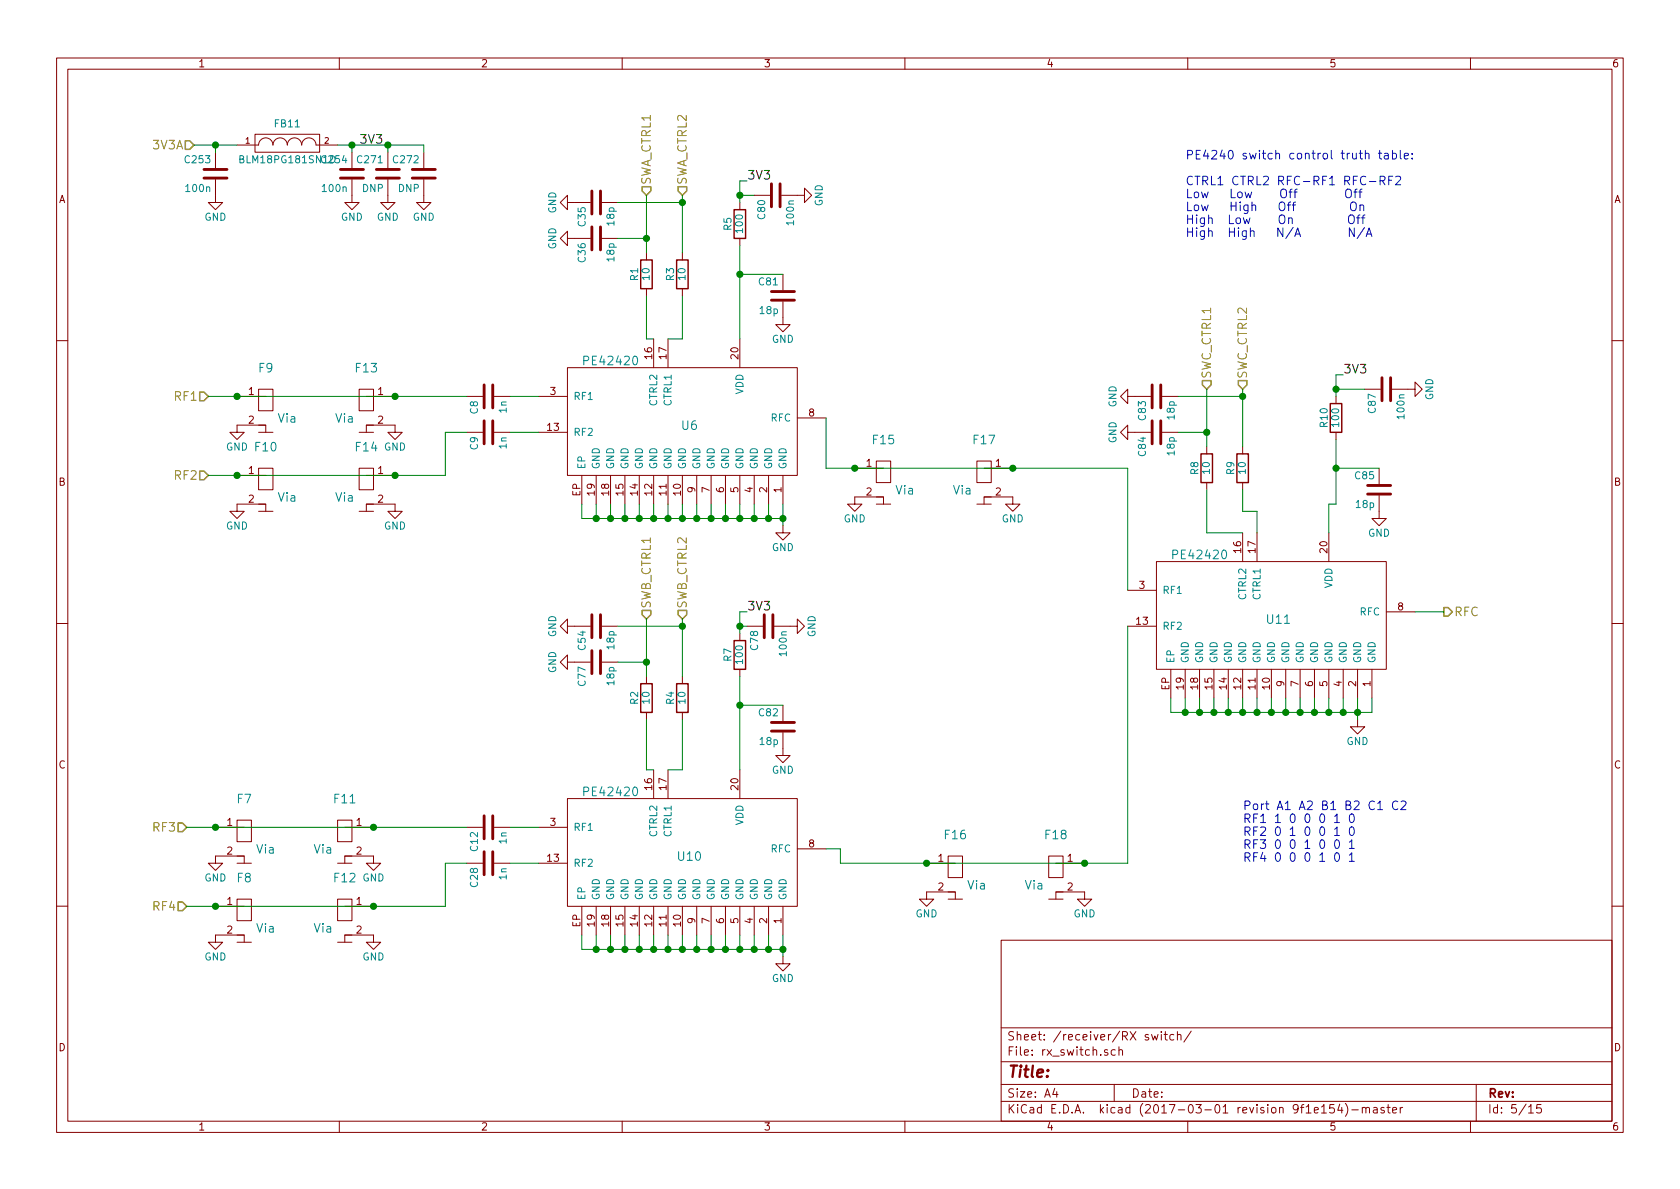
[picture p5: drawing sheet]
EESchema Schematic File Version 2
LIBS:power
LIBS:device
LIBS:transistors
LIBS:conn
LIBS:linear
LIBS:regul
LIBS:74xx
LIBS:cmos4000
LIBS:adc-dac
LIBS:memory
LIBS:xilinx
LIBS:microcontrollers
LIBS:dsp
LIBS:microchip
LIBS:analog_switches
LIBS:motorola
LIBS:texas
LIBS:intel
LIBS:audio
LIBS:interface
LIBS:digital-audio
LIBS:philips
LIBS:display
LIBS:cypress
LIBS:siliconi
LIBS:opto
LIBS:atmel
LIBS:contrib
LIBS:valves
LIBS:vna
LIBS:vna2-cache
EELAYER 26 0
EELAYER END
$Descr A4 11693 8268
encoding utf-8
Sheet 5 15
Title ""
Date ""
Rev ""
Comp ""
Comment1 ""
Comment2 ""
Comment3 ""
Comment4 ""
$EndDescr
$Comp
L PE42420 U11
U 1 1
P 8900 4250
F 0 "U11" H 8900 4200 60  0000 C CNN
F 1 "PE42420" H 9450 4650 60  0000 C CNN
F 2 "VNA:TFLGA-20" H 8400 4800 60  0001 C CNN
F 3 "" H 8400 4800 60  0001 C CNN
	1    8900 4250
	-1   0    0    -1  
$EndComp
$Comp
L PE42420 U6
U 1 1
P 4800 2900
F 0 "U6" H 4800 2850 60  0000 C CNN
F 1 "PE42420" H 5350 3300 60  0000 C CNN
F 2 "VNA:TFLGA-20" H 4300 3450 60  0001 C CNN
F 3 "" H 4300 3450 60  0001 C CNN
	1    4800 2900
	-1   0    0    -1  
$EndComp
$Comp
L PE42420 U10
U 1 1
P 4800 5900
F 0 "U10" H 4800 5850 60  0000 C CNN
F 1 "PE42420" H 5350 6300 60  0000 C CNN
F 2 "VNA:TFLGA-20" H 4300 6450 60  0001 C CNN
F 3 "" H 4300 6450 60  0001 C CNN
	1    4800 5900
	-1   0    0    -1  
$EndComp
Text HLabel 10050 4250 2    60   Output ~ 0
RFC
Text HLabel 1450 2750 0    60   Input ~ 0
RF1
$Comp
L GND #PWR0109
U 1 1
P 5450 3650
F 0 "#PWR0109" H 5450 3400 50  0001 C CNN
F 1 "GND" H 5450 3500 50  0000 C CNN
F 2 "" H 5450 3650 60  0000 C CNN
F 3 "" H 5450 3650 60  0000 C CNN
	1    5450 3650
	-1   0    0    -1  
$EndComp
$Comp
L GND #PWR0110
U 1 1
P 5450 6650
F 0 "#PWR0110" H 5450 6400 50  0001 C CNN
F 1 "GND" H 5450 6500 50  0000 C CNN
F 2 "" H 5450 6650 60  0000 C CNN
F 3 "" H 5450 6650 60  0000 C CNN
	1    5450 6650
	-1   0    0    -1  
$EndComp
$Comp
L GND #PWR0111
U 1 1
P 9450 5000
F 0 "#PWR0111" H 9450 4750 50  0001 C CNN
F 1 "GND" H 9450 4850 50  0000 C CNN
F 2 "" H 9450 5000 60  0000 C CNN
F 3 "" H 9450 5000 60  0000 C CNN
	1    9450 5000
	-1   0    0    -1  
$EndComp
$Comp
L R R10
U 1 1
P 9300 2900
F 0 "R10" V 9380 2900 50  0000 C CNN
F 1 "100" V 9300 2900 50  0000 C CNN
F 2 "VNA:R_0402b" V 9230 2900 30  0001 C CNN
F 3 "" H 9300 2900 30  0000 C CNN
	1    9300 2900
	-1   0    0    -1  
$EndComp
Text Label 9350 2600 0    60   ~ 0
3V3
$Comp
L C C85
U 1 1
P 9600 3400
F 0 "C85" H 9625 3500 50  0000 L CNN
F 1 "18p" H 9625 3300 50  0000 L CNN
F 2 "VNA:C_0402b" H 9638 3250 30  0001 C CNN
F 3 "" H 9600 3400 60  0000 C CNN
	1    9600 3400
	-1   0    0    -1  
$EndComp
$Comp
L GND #PWR0112
U 1 1
P 9600 3550
F 0 "#PWR0112" H 9600 3300 50  0001 C CNN
F 1 "GND" H 9600 3400 50  0000 C CNN
F 2 "" H 9600 3550 60  0000 C CNN
F 3 "" H 9600 3550 60  0000 C CNN
	1    9600 3550
	-1   0    0    -1  
$EndComp
$Comp
L R R5
U 1 1
P 5150 1550
F 0 "R5" V 5230 1550 50  0000 C CNN
F 1 "100" V 5150 1550 50  0000 C CNN
F 2 "VNA:R_0402b" V 5080 1550 30  0001 C CNN
F 3 "" H 5150 1550 30  0000 C CNN
	1    5150 1550
	-1   0    0    -1  
$EndComp
Text Label 5200 1250 0    60   ~ 0
3V3
$Comp
L C C81
U 1 1
P 5450 2050
F 0 "C81" H 5475 2150 50  0000 L CNN
F 1 "18p" H 5475 1950 50  0000 L CNN
F 2 "VNA:C_0402b" H 5488 1900 30  0001 C CNN
F 3 "" H 5450 2050 60  0000 C CNN
	1    5450 2050
	-1   0    0    -1  
$EndComp
$Comp
L GND #PWR0113
U 1 1
P 5450 2200
F 0 "#PWR0113" H 5450 1950 50  0001 C CNN
F 1 "GND" H 5450 2050 50  0000 C CNN
F 2 "" H 5450 2200 60  0000 C CNN
F 3 "" H 5450 2200 60  0000 C CNN
	1    5450 2200
	-1   0    0    -1  
$EndComp
$Comp
L R R7
U 1 1
P 5150 4550
F 0 "R7" V 5230 4550 50  0000 C CNN
F 1 "100" V 5150 4550 50  0000 C CNN
F 2 "VNA:R_0402b" V 5080 4550 30  0001 C CNN
F 3 "" H 5150 4550 30  0000 C CNN
	1    5150 4550
	-1   0    0    -1  
$EndComp
Text Label 5200 4250 0    60   ~ 0
3V3
$Comp
L C C82
U 1 1
P 5450 5050
F 0 "C82" H 5475 5150 50  0000 L CNN
F 1 "18p" H 5475 4950 50  0000 L CNN
F 2 "VNA:C_0402b" H 5488 4900 30  0001 C CNN
F 3 "" H 5450 5050 60  0000 C CNN
	1    5450 5050
	-1   0    0    -1  
$EndComp
$Comp
L GND #PWR0114
U 1 1
P 5450 5200
F 0 "#PWR0114" H 5450 4950 50  0001 C CNN
F 1 "GND" H 5450 5050 50  0000 C CNN
F 2 "" H 5450 5200 60  0000 C CNN
F 3 "" H 5450 5200 60  0000 C CNN
	1    5450 5200
	-1   0    0    -1  
$EndComp
$Comp
L R R9
U 1 1
P 8650 3250
F 0 "R9" V 8730 3250 50  0000 C CNN
F 1 "10" V 8650 3250 50  0000 C CNN
F 2 "VNA:R_0402b" V 8580 3250 30  0001 C CNN
F 3 "" H 8650 3250 30  0000 C CNN
	1    8650 3250
	-1   0    0    -1  
$EndComp
$Comp
L R R8
U 1 1
P 8400 3250
F 0 "R8" V 8480 3250 50  0000 C CNN
F 1 "10" V 8400 3250 50  0000 C CNN
F 2 "VNA:R_0402b" V 8330 3250 30  0001 C CNN
F 3 "" H 8400 3250 30  0000 C CNN
	1    8400 3250
	-1   0    0    -1  
$EndComp
Text HLabel 1350 1000 0    60   Input ~ 0
3V3A
Text Label 2500 1000 0    60   ~ 0
3V3
Text Notes 8250 1650 0    60   ~ 0
PE4240 switch control truth table:\n\nCTRL1 CTRL2 RFC-RF1 RFC-RF2\nLow   Low    Off       Off\nLow   High   Off        On\nHigh  Low    On        Off\nHigh  High   N/A       N/A
Text HLabel 8650 2700 1    60   Input ~ 0
SWC_CTRL2
Text HLabel 8400 2700 1    60   Input ~ 0
SWC_CTRL1
$Comp
L R R3
U 1 1
P 4750 1900
F 0 "R3" V 4830 1900 50  0000 C CNN
F 1 "10" V 4750 1900 50  0000 C CNN
F 2 "VNA:R_0402b" V 4680 1900 30  0001 C CNN
F 3 "" H 4750 1900 30  0000 C CNN
	1    4750 1900
	-1   0    0    -1  
$EndComp
$Comp
L R R1
U 1 1
P 4500 1900
F 0 "R1" V 4580 1900 50  0000 C CNN
F 1 "10" V 4500 1900 50  0000 C CNN
F 2 "VNA:R_0402b" V 4430 1900 30  0001 C CNN
F 3 "" H 4500 1900 30  0000 C CNN
	1    4500 1900
	-1   0    0    -1  
$EndComp
$Comp
L R R4
U 1 1
P 4750 4850
F 0 "R4" V 4830 4850 50  0000 C CNN
F 1 "10" V 4750 4850 50  0000 C CNN
F 2 "VNA:R_0402b" V 4680 4850 30  0001 C CNN
F 3 "" H 4750 4850 30  0000 C CNN
	1    4750 4850
	-1   0    0    -1  
$EndComp
$Comp
L R R2
U 1 1
P 4500 4850
F 0 "R2" V 4580 4850 50  0000 C CNN
F 1 "10" V 4500 4850 50  0000 C CNN
F 2 "VNA:R_0402b" V 4430 4850 30  0001 C CNN
F 3 "" H 4500 4850 30  0000 C CNN
	1    4500 4850
	-1   0    0    -1  
$EndComp
$Comp
L C C77
U 1 1
P 4150 4600
F 0 "C77" H 4175 4700 50  0000 L CNN
F 1 "18p" H 4175 4500 50  0000 L CNN
F 2 "VNA:C_0402b" H 4188 4450 30  0001 C CNN
F 3 "" H 4150 4600 60  0000 C CNN
	1    4150 4600
	0    -1   1    0   
$EndComp
$Comp
L C C54
U 1 1
P 4150 4350
F 0 "C54" H 4175 4450 50  0000 L CNN
F 1 "18p" H 4175 4250 50  0000 L CNN
F 2 "VNA:C_0402b" H 4188 4200 30  0001 C CNN
F 3 "" H 4150 4350 60  0000 C CNN
	1    4150 4350
	0    -1   1    0   
$EndComp
$Comp
L GND #PWR0115
U 1 1
P 4000 4350
F 0 "#PWR0115" H 4000 4100 50  0001 C CNN
F 1 "GND" H 4000 4200 50  0000 C CNN
F 2 "" H 4000 4350 60  0000 C CNN
F 3 "" H 4000 4350 60  0000 C CNN
	1    4000 4350
	0    1    -1   0   
$EndComp
$Comp
L GND #PWR0116
U 1 1
P 4000 4600
F 0 "#PWR0116" H 4000 4350 50  0001 C CNN
F 1 "GND" H 4000 4450 50  0000 C CNN
F 2 "" H 4000 4600 60  0000 C CNN
F 3 "" H 4000 4600 60  0000 C CNN
	1    4000 4600
	0    1    -1   0   
$EndComp
$Comp
L C C36
U 1 1
P 4150 1650
F 0 "C36" H 4175 1750 50  0000 L CNN
F 1 "18p" H 4175 1550 50  0000 L CNN
F 2 "VNA:C_0402b" H 4188 1500 30  0001 C CNN
F 3 "" H 4150 1650 60  0000 C CNN
	1    4150 1650
	0    -1   1    0   
$EndComp
$Comp
L C C35
U 1 1
P 4150 1400
F 0 "C35" H 4175 1500 50  0000 L CNN
F 1 "18p" H 4175 1300 50  0000 L CNN
F 2 "VNA:C_0402b" H 4188 1250 30  0001 C CNN
F 3 "" H 4150 1400 60  0000 C CNN
	1    4150 1400
	0    -1   1    0   
$EndComp
$Comp
L GND #PWR0117
U 1 1
P 4000 1400
F 0 "#PWR0117" H 4000 1150 50  0001 C CNN
F 1 "GND" H 4000 1250 50  0000 C CNN
F 2 "" H 4000 1400 60  0000 C CNN
F 3 "" H 4000 1400 60  0000 C CNN
	1    4000 1400
	0    1    -1   0   
$EndComp
$Comp
L GND #PWR0118
U 1 1
P 4000 1650
F 0 "#PWR0118" H 4000 1400 50  0001 C CNN
F 1 "GND" H 4000 1500 50  0000 C CNN
F 2 "" H 4000 1650 60  0000 C CNN
F 3 "" H 4000 1650 60  0000 C CNN
	1    4000 1650
	0    1    -1   0   
$EndComp
$Comp
L C C84
U 1 1
P 8050 3000
F 0 "C84" H 8075 3100 50  0000 L CNN
F 1 "18p" H 8075 2900 50  0000 L CNN
F 2 "VNA:C_0402b" H 8088 2850 30  0001 C CNN
F 3 "" H 8050 3000 60  0000 C CNN
	1    8050 3000
	0    -1   1    0   
$EndComp
$Comp
L C C83
U 1 1
P 8050 2750
F 0 "C83" H 8075 2850 50  0000 L CNN
F 1 "18p" H 8075 2650 50  0000 L CNN
F 2 "VNA:C_0402b" H 8088 2600 30  0001 C CNN
F 3 "" H 8050 2750 60  0000 C CNN
	1    8050 2750
	0    -1   1    0   
$EndComp
$Comp
L GND #PWR0119
U 1 1
P 7900 2750
F 0 "#PWR0119" H 7900 2500 50  0001 C CNN
F 1 "GND" H 7900 2600 50  0000 C CNN
F 2 "" H 7900 2750 60  0000 C CNN
F 3 "" H 7900 2750 60  0000 C CNN
	1    7900 2750
	0    1    -1   0   
$EndComp
$Comp
L GND #PWR0120
U 1 1
P 7900 3000
F 0 "#PWR0120" H 7900 2750 50  0001 C CNN
F 1 "GND" H 7900 2850 50  0000 C CNN
F 2 "" H 7900 3000 60  0000 C CNN
F 3 "" H 7900 3000 60  0000 C CNN
	1    7900 3000
	0    1    -1   0   
$EndComp
$Comp
L C C87
U 1 1
P 9650 2700
F 0 "C87" H 9675 2800 50  0000 L CNN
F 1 "100n" H 9675 2600 50  0000 L CNN
F 2 "VNA:C_0402b" H 9688 2550 30  0001 C CNN
F 3 "" H 9650 2700 60  0000 C CNN
	1    9650 2700
	0    -1   1    0   
$EndComp
$Comp
L GND #PWR0121
U 1 1
P 9800 2700
F 0 "#PWR0121" H 9800 2450 50  0001 C CNN
F 1 "GND" H 9800 2550 50  0000 C CNN
F 2 "" H 9800 2700 60  0000 C CNN
F 3 "" H 9800 2700 60  0000 C CNN
	1    9800 2700
	0    -1   1    0   
$EndComp
$Comp
L C C80
U 1 1
P 5400 1350
F 0 "C80" H 5425 1450 50  0000 L CNN
F 1 "100n" H 5425 1250 50  0000 L CNN
F 2 "VNA:C_0402b" H 5438 1200 30  0001 C CNN
F 3 "" H 5400 1350 60  0000 C CNN
	1    5400 1350
	0    -1   1    0   
$EndComp
$Comp
L GND #PWR0122
U 1 1
P 5550 1350
F 0 "#PWR0122" H 5550 1100 50  0001 C CNN
F 1 "GND" H 5550 1200 50  0000 C CNN
F 2 "" H 5550 1350 60  0000 C CNN
F 3 "" H 5550 1350 60  0000 C CNN
	1    5550 1350
	0    -1   1    0   
$EndComp
$Comp
L C C78
U 1 1
P 5350 4350
F 0 "C78" H 5375 4450 50  0000 L CNN
F 1 "100n" H 5375 4250 50  0000 L CNN
F 2 "VNA:C_0402b" H 5388 4200 30  0001 C CNN
F 3 "" H 5350 4350 60  0000 C CNN
	1    5350 4350
	0    -1   1    0   
$EndComp
$Comp
L GND #PWR0123
U 1 1
P 5500 4350
F 0 "#PWR0123" H 5500 4100 50  0001 C CNN
F 1 "GND" H 5500 4200 50  0000 C CNN
F 2 "" H 5500 4350 60  0000 C CNN
F 3 "" H 5500 4350 60  0000 C CNN
	1    5500 4350
	0    -1   1    0   
$EndComp
$Comp
L C C8
U 1 1
P 3400 2750
F 0 "C8" H 3425 2850 50  0000 L CNN
F 1 "1n" H 3425 2650 50  0000 L CNN
F 2 "VNA:C_0402b" H 3438 2600 30  0001 C CNN
F 3 "" H 3400 2750 60  0000 C CNN
	1    3400 2750
	0    -1   1    0   
$EndComp
Text HLabel 1450 3300 0    60   Input ~ 0
RF2
$Comp
L C C9
U 1 1
P 3400 3000
F 0 "C9" H 3425 3100 50  0000 L CNN
F 1 "1n" H 3425 2900 50  0000 L CNN
F 2 "VNA:C_0402b" H 3438 2850 30  0001 C CNN
F 3 "" H 3400 3000 60  0000 C CNN
	1    3400 3000
	0    -1   1    0   
$EndComp
Text HLabel 1300 5750 0    60   Input ~ 0
RF3
$Comp
L C C12
U 1 1
P 3400 5750
F 0 "C12" H 3425 5850 50  0000 L CNN
F 1 "1n" H 3425 5650 50  0000 L CNN
F 2 "VNA:C_0402b" H 3438 5600 30  0001 C CNN
F 3 "" H 3400 5750 60  0000 C CNN
	1    3400 5750
	0    -1   1    0   
$EndComp
Text HLabel 1300 6300 0    60   Input ~ 0
RF4
$Comp
L C C28
U 1 1
P 3400 6000
F 0 "C28" H 3425 6100 50  0000 L CNN
F 1 "1n" H 3425 5900 50  0000 L CNN
F 2 "VNA:C_0402b" H 3438 5850 30  0001 C CNN
F 3 "" H 3400 6000 60  0000 C CNN
	1    3400 6000
	0    -1   1    0   
$EndComp
Text HLabel 4750 1350 1    60   Input ~ 0
SWA_CTRL2
Text HLabel 4500 1350 1    60   Input ~ 0
SWA_CTRL1
Text HLabel 4750 4300 1    60   Input ~ 0
SWB_CTRL2
Text HLabel 4500 4300 1    60   Input ~ 0
SWB_CTRL1
$Comp
L FILTER FB11
U 1 1
P 2000 1000
F 0 "FB11" H 2000 1150 50  0000 C CNN
F 1 "BLM18PG181SN1D" H 2000 900 50  0000 C CNN
F 2 "VNA:C_0603b" H 2000 1000 60  0001 C CNN
F 3 "" H 2000 1000 60  0000 C CNN
	1    2000 1000
	1    0    0    -1  
$EndComp
$Comp
L C C253
U 1 1
P 1500 1200
F 0 "C253" H 1525 1300 50  0000 L CNN
F 1 "100n" H 1525 1100 50  0000 L CNN
F 2 "VNA:C_0402b" H 1538 1050 30  0001 C CNN
F 3 "" H 1500 1200 60  0000 C CNN
	1    1500 1200
	-1   0    0    -1  
$EndComp
$Comp
L C C254
U 1 1
P 2450 1200
F 0 "C254" H 2475 1300 50  0000 L CNN
F 1 "100n" H 2475 1100 50  0000 L CNN
F 2 "VNA:C_0402b" H 2488 1050 30  0001 C CNN
F 3 "" H 2450 1200 60  0000 C CNN
	1    2450 1200
	-1   0    0    -1  
$EndComp
$Comp
L GND #PWR0124
U 1 1
P 1500 1350
F 0 "#PWR0124" H 1500 1100 50  0001 C CNN
F 1 "GND" H 1500 1200 50  0000 C CNN
F 2 "" H 1500 1350 60  0000 C CNN
F 3 "" H 1500 1350 60  0000 C CNN
	1    1500 1350
	1    0    0    -1  
$EndComp
$Comp
L GND #PWR0125
U 1 1
P 2450 1350
F 0 "#PWR0125" H 2450 1100 50  0001 C CNN
F 1 "GND" H 2450 1200 50  0000 C CNN
F 2 "" H 2450 1350 60  0000 C CNN
F 3 "" H 2450 1350 60  0000 C CNN
	1    2450 1350
	1    0    0    -1  
$EndComp
$Comp
L Via F9
U 1 1
P 1850 2750
F 0 "F9" H 1850 2950 60  0000 C CNN
F 1 "Via" H 2000 2600 60  0000 C CNN
F 2 "VNA:RF_via" H 1850 2750 60  0001 C CNN
F 3 "" H 1850 2750 60  0001 C CNN
	1    1850 2750
	1    0    0    -1  
$EndComp
$Comp
L Via F13
U 1 1
P 2550 2750
F 0 "F13" H 2550 2950 60  0000 C CNN
F 1 "Via" H 2700 2600 60  0000 C CNN
F 2 "VNA:RF_via" H 2550 2750 60  0001 C CNN
F 3 "" H 2550 2750 60  0001 C CNN
	1    2550 2750
	-1   0    0    -1  
$EndComp
$Comp
L GND #PWR0126
U 1 1
P 1650 2950
F 0 "#PWR0126" H 1650 2700 50  0001 C CNN
F 1 "GND" H 1650 2800 50  0000 C CNN
F 2 "" H 1650 2950 60  0000 C CNN
F 3 "" H 1650 2950 60  0000 C CNN
	1    1650 2950
	1    0    0    -1  
$EndComp
$Comp
L GND #PWR0127
U 1 1
P 2750 2950
F 0 "#PWR0127" H 2750 2700 50  0001 C CNN
F 1 "GND" H 2750 2800 50  0000 C CNN
F 2 "" H 2750 2950 60  0000 C CNN
F 3 "" H 2750 2950 60  0000 C CNN
	1    2750 2950
	1    0    0    -1  
$EndComp
$Comp
L Via F10
U 1 1
P 1850 3300
F 0 "F10" H 1850 3500 60  0000 C CNN
F 1 "Via" H 2000 3150 60  0000 C CNN
F 2 "VNA:RF_via" H 1850 3300 60  0001 C CNN
F 3 "" H 1850 3300 60  0001 C CNN
	1    1850 3300
	1    0    0    -1  
$EndComp
$Comp
L Via F14
U 1 1
P 2550 3300
F 0 "F14" H 2550 3500 60  0000 C CNN
F 1 "Via" H 2700 3150 60  0000 C CNN
F 2 "VNA:RF_via" H 2550 3300 60  0001 C CNN
F 3 "" H 2550 3300 60  0001 C CNN
	1    2550 3300
	-1   0    0    -1  
$EndComp
$Comp
L GND #PWR0128
U 1 1
P 1650 3500
F 0 "#PWR0128" H 1650 3250 50  0001 C CNN
F 1 "GND" H 1650 3350 50  0000 C CNN
F 2 "" H 1650 3500 60  0000 C CNN
F 3 "" H 1650 3500 60  0000 C CNN
	1    1650 3500
	1    0    0    -1  
$EndComp
$Comp
L GND #PWR0129
U 1 1
P 2750 3500
F 0 "#PWR0129" H 2750 3250 50  0001 C CNN
F 1 "GND" H 2750 3350 50  0000 C CNN
F 2 "" H 2750 3500 60  0000 C CNN
F 3 "" H 2750 3500 60  0000 C CNN
	1    2750 3500
	1    0    0    -1  
$EndComp
$Comp
L Via F7
U 1 1
P 1700 5750
F 0 "F7" H 1700 5950 60  0000 C CNN
F 1 "Via" H 1850 5600 60  0000 C CNN
F 2 "VNA:RF_via" H 1700 5750 60  0001 C CNN
F 3 "" H 1700 5750 60  0001 C CNN
	1    1700 5750
	1    0    0    -1  
$EndComp
$Comp
L Via F11
U 1 1
P 2400 5750
F 0 "F11" H 2400 5950 60  0000 C CNN
F 1 "Via" H 2550 5600 60  0000 C CNN
F 2 "VNA:RF_via" H 2400 5750 60  0001 C CNN
F 3 "" H 2400 5750 60  0001 C CNN
	1    2400 5750
	-1   0    0    -1  
$EndComp
$Comp
L GND #PWR0130
U 1 1
P 1500 5950
F 0 "#PWR0130" H 1500 5700 50  0001 C CNN
F 1 "GND" H 1500 5800 50  0000 C CNN
F 2 "" H 1500 5950 60  0000 C CNN
F 3 "" H 1500 5950 60  0000 C CNN
	1    1500 5950
	1    0    0    -1  
$EndComp
$Comp
L GND #PWR0131
U 1 1
P 2600 5950
F 0 "#PWR0131" H 2600 5700 50  0001 C CNN
F 1 "GND" H 2600 5800 50  0000 C CNN
F 2 "" H 2600 5950 60  0000 C CNN
F 3 "" H 2600 5950 60  0000 C CNN
	1    2600 5950
	1    0    0    -1  
$EndComp
$Comp
L Via F8
U 1 1
P 1700 6300
F 0 "F8" H 1700 6500 60  0000 C CNN
F 1 "Via" H 1850 6150 60  0000 C CNN
F 2 "VNA:RF_via" H 1700 6300 60  0001 C CNN
F 3 "" H 1700 6300 60  0001 C CNN
	1    1700 6300
	1    0    0    -1  
$EndComp
$Comp
L Via F12
U 1 1
P 2400 6300
F 0 "F12" H 2400 6500 60  0000 C CNN
F 1 "Via" H 2550 6150 60  0000 C CNN
F 2 "VNA:RF_via" H 2400 6300 60  0001 C CNN
F 3 "" H 2400 6300 60  0001 C CNN
	1    2400 6300
	-1   0    0    -1  
$EndComp
$Comp
L GND #PWR0132
U 1 1
P 1500 6500
F 0 "#PWR0132" H 1500 6250 50  0001 C CNN
F 1 "GND" H 1500 6350 50  0000 C CNN
F 2 "" H 1500 6500 60  0000 C CNN
F 3 "" H 1500 6500 60  0000 C CNN
	1    1500 6500
	1    0    0    -1  
$EndComp
$Comp
L GND #PWR0133
U 1 1
P 2600 6500
F 0 "#PWR0133" H 2600 6250 50  0001 C CNN
F 1 "GND" H 2600 6350 50  0000 C CNN
F 2 "" H 2600 6500 60  0000 C CNN
F 3 "" H 2600 6500 60  0000 C CNN
	1    2600 6500
	1    0    0    -1  
$EndComp
$Comp
L Via F15
U 1 1
P 6150 3250
F 0 "F15" H 6150 3450 60  0000 C CNN
F 1 "Via" H 6300 3100 60  0000 C CNN
F 2 "VNA:RF_via" H 6150 3250 60  0001 C CNN
F 3 "" H 6150 3250 60  0001 C CNN
	1    6150 3250
	1    0    0    -1  
$EndComp
$Comp
L Via F17
U 1 1
P 6850 3250
F 0 "F17" H 6850 3450 60  0000 C CNN
F 1 "Via" H 7000 3100 60  0000 C CNN
F 2 "VNA:RF_via" H 6850 3250 60  0001 C CNN
F 3 "" H 6850 3250 60  0001 C CNN
	1    6850 3250
	-1   0    0    -1  
$EndComp
$Comp
L GND #PWR0134
U 1 1
P 5950 3450
F 0 "#PWR0134" H 5950 3200 50  0001 C CNN
F 1 "GND" H 5950 3300 50  0000 C CNN
F 2 "" H 5950 3450 60  0000 C CNN
F 3 "" H 5950 3450 60  0000 C CNN
	1    5950 3450
	1    0    0    -1  
$EndComp
$Comp
L GND #PWR0135
U 1 1
P 7050 3450
F 0 "#PWR0135" H 7050 3200 50  0001 C CNN
F 1 "GND" H 7050 3300 50  0000 C CNN
F 2 "" H 7050 3450 60  0000 C CNN
F 3 "" H 7050 3450 60  0000 C CNN
	1    7050 3450
	1    0    0    -1  
$EndComp
$Comp
L Via F16
U 1 1
P 6650 6000
F 0 "F16" H 6650 6200 60  0000 C CNN
F 1 "Via" H 6800 5850 60  0000 C CNN
F 2 "VNA:RF_via" H 6650 6000 60  0001 C CNN
F 3 "" H 6650 6000 60  0001 C CNN
	1    6650 6000
	1    0    0    -1  
$EndComp
$Comp
L Via F18
U 1 1
P 7350 6000
F 0 "F18" H 7350 6200 60  0000 C CNN
F 1 "Via" H 7500 5850 60  0000 C CNN
F 2 "VNA:RF_via" H 7350 6000 60  0001 C CNN
F 3 "" H 7350 6000 60  0001 C CNN
	1    7350 6000
	-1   0    0    -1  
$EndComp
$Comp
L GND #PWR0136
U 1 1
P 6450 6200
F 0 "#PWR0136" H 6450 5950 50  0001 C CNN
F 1 "GND" H 6450 6050 50  0000 C CNN
F 2 "" H 6450 6200 60  0000 C CNN
F 3 "" H 6450 6200 60  0000 C CNN
	1    6450 6200
	1    0    0    -1  
$EndComp
$Comp
L GND #PWR0137
U 1 1
P 7550 6200
F 0 "#PWR0137" H 7550 5950 50  0001 C CNN
F 1 "GND" H 7550 6050 50  0000 C CNN
F 2 "" H 7550 6200 60  0000 C CNN
F 3 "" H 7550 6200 60  0000 C CNN
	1    7550 6200
	1    0    0    -1  
$EndComp
Wire Wire Line
	10050 4250 9850 4250
Wire Wire Line
	5450 3500 5450 3650
Wire Wire Line
	5350 3600 5350 3500
Wire Wire Line
	4050 3600 5450 3600
Connection ~ 5450 3600
Wire Wire Line
	5250 3600 5250 3500
Connection ~ 5350 3600
Wire Wire Line
	5150 3600 5150 3500
Connection ~ 5250 3600
Wire Wire Line
	5050 3600 5050 3500
Connection ~ 5150 3600
Wire Wire Line
	4950 3600 4950 3500
Connection ~ 5050 3600
Wire Wire Line
	4850 3600 4850 3500
Connection ~ 4950 3600
Wire Wire Line
	4750 3600 4750 3500
Connection ~ 4850 3600
Wire Wire Line
	4650 3600 4650 3500
Connection ~ 4750 3600
Wire Wire Line
	4550 3600 4550 3500
Connection ~ 4650 3600
Wire Wire Line
	4450 3600 4450 3500
Connection ~ 4550 3600
Wire Wire Line
	4350 3600 4350 3500
Connection ~ 4450 3600
Wire Wire Line
	4250 3600 4250 3500
Connection ~ 4350 3600
Wire Wire Line
	4150 3600 4150 3500
Connection ~ 4250 3600
Wire Wire Line
	5450 6500 5450 6650
Wire Wire Line
	5350 6600 5350 6500
Wire Wire Line
	4050 6600 5450 6600
Connection ~ 5450 6600
Wire Wire Line
	5250 6600 5250 6500
Connection ~ 5350 6600
Wire Wire Line
	5150 6600 5150 6500
Connection ~ 5250 6600
Wire Wire Line
	5050 6600 5050 6500
Connection ~ 5150 6600
Wire Wire Line
	4950 6600 4950 6500
Connection ~ 5050 6600
Wire Wire Line
	4850 6600 4850 6500
Connection ~ 4950 6600
Wire Wire Line
	4750 6600 4750 6500
Connection ~ 4850 6600
Wire Wire Line
	4650 6600 4650 6500
Connection ~ 4750 6600
Wire Wire Line
	4550 6600 4550 6500
Connection ~ 4650 6600
Wire Wire Line
	4450 6600 4450 6500
Connection ~ 4550 6600
Wire Wire Line
	4350 6600 4350 6500
Connection ~ 4450 6600
Wire Wire Line
	4250 6600 4250 6500
Connection ~ 4350 6600
Wire Wire Line
	4150 6600 4150 6500
Connection ~ 4250 6600
Wire Wire Line
	9450 4850 9450 5000
Wire Wire Line
	9350 4950 9350 4850
Wire Wire Line
	8150 4950 9550 4950
Connection ~ 9450 4950
Wire Wire Line
	9250 4950 9250 4850
Connection ~ 9350 4950
Wire Wire Line
	9150 4950 9150 4850
Connection ~ 9250 4950
Wire Wire Line
	9050 4950 9050 4850
Connection ~ 9150 4950
Wire Wire Line
	8950 4950 8950 4850
Connection ~ 9050 4950
Wire Wire Line
	8850 4950 8850 4850
Connection ~ 8950 4950
Wire Wire Line
	8750 4950 8750 4850
Connection ~ 8850 4950
Wire Wire Line
	8650 4950 8650 4850
Connection ~ 8750 4950
Wire Wire Line
	8550 4950 8550 4850
Connection ~ 8650 4950
Wire Wire Line
	8450 4950 8450 4850
Connection ~ 8550 4950
Wire Wire Line
	8350 4950 8350 4850
Connection ~ 8450 4950
Wire Wire Line
	8250 4950 8250 4850
Connection ~ 8350 4950
Wire Wire Line
	8150 4950 8150 4850
Connection ~ 8250 4950
Connection ~ 9300 3250
Wire Wire Line
	9300 3250 9600 3250
Wire Wire Line
	9350 2600 9300 2600
Wire Wire Line
	9300 2600 9300 2750
Connection ~ 5150 1900
Wire Wire Line
	5150 1900 5450 1900
Wire Wire Line
	5200 1250 5150 1250
Wire Wire Line
	5150 1250 5150 1400
Wire Wire Line
	5150 1700 5150 2350
Connection ~ 5150 4900
Wire Wire Line
	5150 4900 5450 4900
Wire Wire Line
	5200 4250 5150 4250
Wire Wire Line
	5150 4250 5150 4400
Wire Wire Line
	5150 4700 5150 5350
Wire Wire Line
	8400 3400 8400 3700
Wire Wire Line
	8400 3700 8650 3700
Wire Wire Line
	2350 1000 2950 1000
Wire Wire Line
	8650 2700 8650 3100
Wire Wire Line
	8400 2700 8400 3100
Wire Wire Line
	4750 1350 4750 1750
Wire Wire Line
	4500 1350 4500 1750
Wire Wire Line
	4750 2050 4750 2350
Wire Wire Line
	4750 2350 4650 2350
Wire Wire Line
	4500 2050 4500 2350
Wire Wire Line
	4500 2350 4550 2350
Wire Wire Line
	4750 4300 4750 4700
Wire Wire Line
	4500 4300 4500 4700
Wire Wire Line
	4750 5000 4750 5350
Wire Wire Line
	4500 5000 4500 5350
Wire Wire Line
	4500 5350 4550 5350
Wire Wire Line
	4750 5350 4650 5350
Wire Wire Line
	4750 4350 4300 4350
Connection ~ 4750 4350
Wire Wire Line
	4300 4600 4500 4600
Connection ~ 4500 4600
Wire Wire Line
	4300 1400 4750 1400
Connection ~ 4750 1400
Wire Wire Line
	4300 1650 4500 1650
Connection ~ 4500 1650
Wire Wire Line
	8200 2750 8650 2750
Connection ~ 8650 2750
Wire Wire Line
	8200 3000 8400 3000
Connection ~ 8400 3000
Wire Wire Line
	5750 3250 5750 2900
Wire Wire Line
	9500 2700 9300 2700
Connection ~ 9300 2700
Wire Wire Line
	5250 1350 5150 1350
Connection ~ 5150 1350
Wire Wire Line
	5200 4350 5150 4350
Connection ~ 5150 4350
Wire Wire Line
	3550 2750 3750 2750
Wire Wire Line
	1450 2750 3250 2750
Wire Wire Line
	3250 3000 3100 3000
Wire Wire Line
	3750 3000 3550 3000
Wire Wire Line
	3550 5750 3750 5750
Wire Wire Line
	1300 5750 3250 5750
Wire Wire Line
	3250 6000 3100 6000
Wire Wire Line
	3750 6000 3550 6000
Wire Wire Line
	1350 1000 1650 1000
Wire Wire Line
	2450 1050 2450 1000
Connection ~ 2450 1000
Wire Wire Line
	1500 1050 1500 1000
Connection ~ 1500 1000
Wire Wire Line
	8650 3400 8650 3550
Wire Wire Line
	8650 3550 8750 3550
Wire Wire Line
	8750 3550 8750 3700
Wire Wire Line
	9300 3050 9300 3500
Wire Wire Line
	9300 3500 9250 3500
Wire Wire Line
	9250 3500 9250 3700
Wire Wire Line
	9550 4950 9550 4850
Wire Wire Line
	4050 6500 4050 6600
Connection ~ 4150 6600
Wire Wire Line
	4050 3500 4050 3600
Connection ~ 4150 3600
Wire Wire Line
	1450 3300 3100 3300
Wire Wire Line
	3100 3300 3100 3000
Connection ~ 2750 3300
Connection ~ 1650 3300
Connection ~ 1650 2750
Connection ~ 2750 2750
Wire Wire Line
	1300 6300 3100 6300
Connection ~ 2600 6300
Connection ~ 1500 6300
Connection ~ 1500 5750
Connection ~ 2600 5750
Wire Wire Line
	3100 6300 3100 6000
Wire Wire Line
	5750 3250 7850 3250
Connection ~ 7550 6000
Connection ~ 6450 6000
Connection ~ 5950 3250
Connection ~ 7050 3250
Wire Wire Line
	7850 3250 7850 4100
Wire Wire Line
	7850 6000 7850 4350
Wire Wire Line
	5850 6000 7850 6000
Wire Wire Line
	5850 6000 5850 5900
Wire Wire Line
	5850 5900 5750 5900
$Comp
L C C271
U 1 1
P 2700 1200
F 0 "C271" H 2725 1300 50  0000 L CNN
F 1 "DNP" H 2725 1100 50  0000 L CNN
F 2 "VNA:C_0805b" H 2738 1050 30  0001 C CNN
F 3 "" H 2700 1200 60  0000 C CNN
	1    2700 1200
	-1   0    0    -1  
$EndComp
Wire Wire Line
	2700 1000 2700 1050
$Comp
L GND #PWR0138
U 1 1
P 2700 1350
F 0 "#PWR0138" H 2700 1100 50  0001 C CNN
F 1 "GND" H 2700 1200 50  0000 C CNN
F 2 "" H 2700 1350 60  0000 C CNN
F 3 "" H 2700 1350 60  0000 C CNN
	1    2700 1350
	1    0    0    -1  
$EndComp
$Comp
L C C272
U 1 1
P 2950 1200
F 0 "C272" H 2975 1300 50  0000 L CNN
F 1 "DNP" H 2975 1100 50  0000 L CNN
F 2 "VNA:C_0805b" H 2988 1050 30  0001 C CNN
F 3 "" H 2950 1200 60  0000 C CNN
	1    2950 1200
	-1   0    0    -1  
$EndComp
$Comp
L GND #PWR0139
U 1 1
P 2950 1350
F 0 "#PWR0139" H 2950 1100 50  0001 C CNN
F 1 "GND" H 2950 1200 50  0000 C CNN
F 2 "" H 2950 1350 60  0000 C CNN
F 3 "" H 2950 1350 60  0000 C CNN
	1    2950 1350
	1    0    0    -1  
$EndComp
Wire Wire Line
	2950 1000 2950 1050
Connection ~ 2700 1000
Text Notes 8650 6000 0    60   ~ 0
Port A1 A2 B1 B2 C1 C2\nRF1 1 0 0 0 1 0\nRF2 0 1 0 0 1 0\nRF3 0 0 1 0 0 1\nRF4 0 0 0 1 0 1
$EndSCHEMATC
